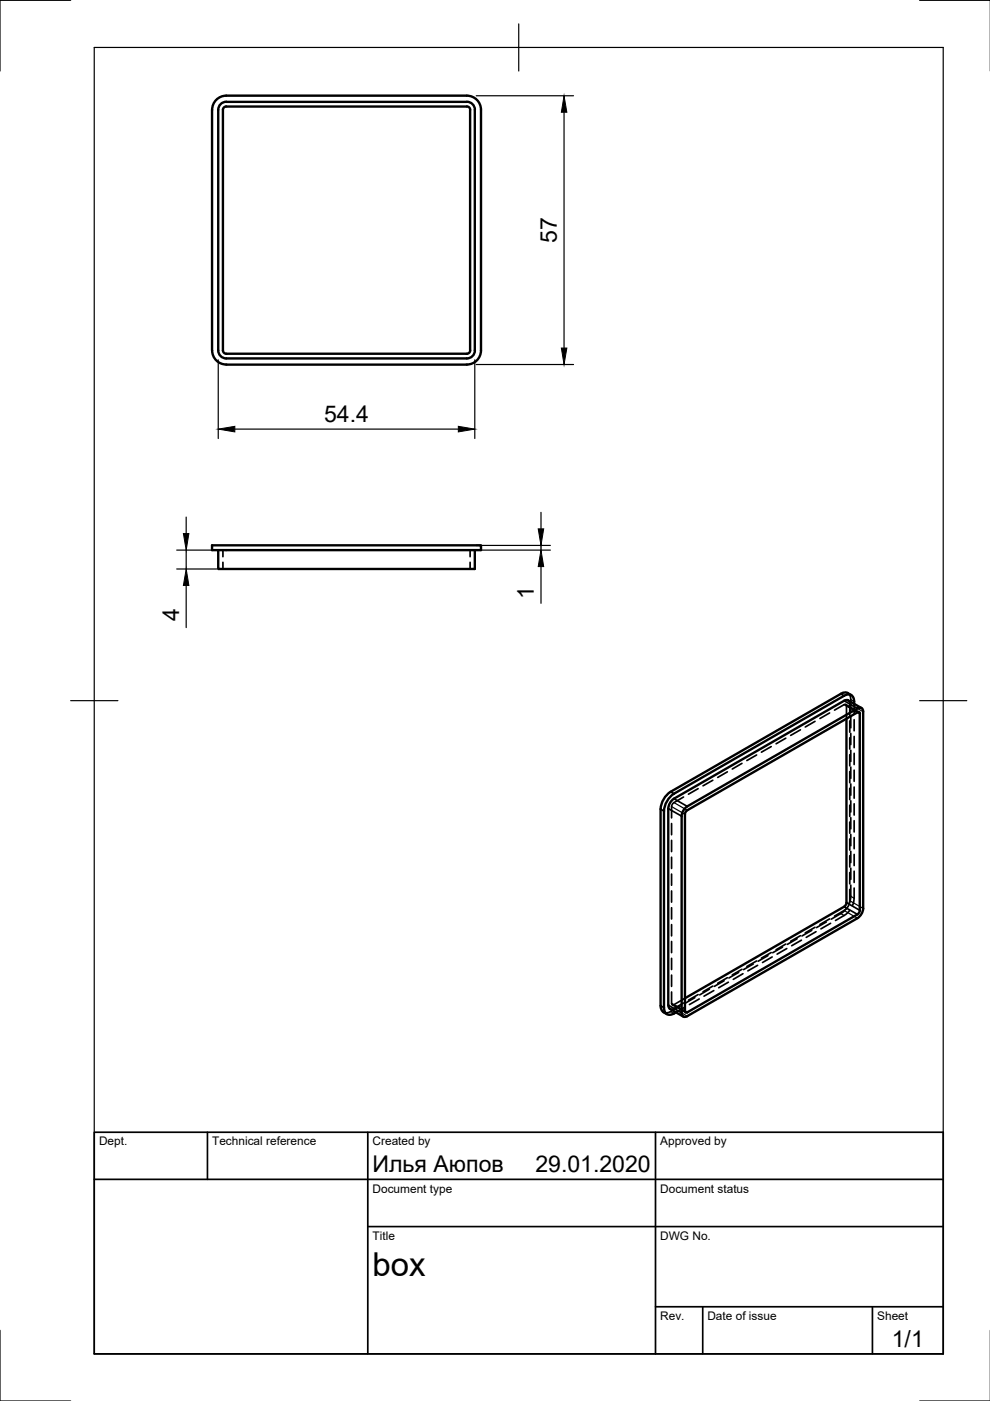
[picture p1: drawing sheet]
<svg xmlns="http://www.w3.org/2000/svg" width="210mm" height="297mm" viewBox="0 0 210 297" stroke-linecap="round" stroke-linejoin="round" font-family="sans-serif">
<!-- layer: Visible -->
<g fill="none" stroke="#000" stroke-width=".51">
<path d="M45 23.3v51M45 23.3a2.99 2.99 0 0 1 3-3h51a2.99 2.99 0 0 1 3 3v51a2.99 2.99 0 0 1-3 3h-51a3 3 0 0 1-3-3M99.7 23.3v51M99.7 23.3a.68 .68 0 0 0-.7-.7h-51a.71 .71 0 0 0-.7 .7v51a.71 .71 0 0 0 .7 .7h51a.71 .71 0 0 0 .7-.7M100.7 23.3v51M100.7 23.3a1.67 1.67 0 0 0-1.7-1.7h-51a1.7 1.7 0 0 0-1.7 1.7v51a1.7 1.7 0 0 0 1.7 1.7h51a1.7 1.7 0 0 0 1.7-1.7M45 115.6h57v1h-57zM46.3 116.6v4h54.4v-4M179 148.6l-36.1 20.7a2.7 2.7 0 0 0-1.2 2.1v41.7l.4 .8 2.8 1.6M179 147.5l-36.1 20.8a4.7 4.7 0 0 0-2.1 3.6v41.7a1.3 1.3 0 0 0 .6 1.4 1.3 1.3 0 0 0 1.5-.1l.4-.3M179 147.5a1.29 1.29 0 0 1 1.5-.1 1.29 1.29 0 0 1 .6 1.3M179.5 152.4v39l-.2 .5-.3 .3"/>
<path d="M179.8 147l.7 .4M179.8 146.9a1.49 1.49 0 0 0-1.5 .2l-36.1 20.8M179.8 148.5l2.8 1.6M179.8 148.5l-.8 .1M181.1 148.7v.5M182.3 151.3v41.7M182.3 151.3l-.2-.4-.3 .1-36.1 20.8-.3 .3-.2 .5 .1 42h.4l36.1-20.7M140.1 171.5v41.7M142.2 167.9a4.7 4.7 0 0 0-2.1 3.6M144.5 173v41.7M145.7 171l36.1-20.8a.74 .74 0 0 1 .9-.1 .74 .74 0 0 1 .3 .8v41.7M145.7 171a2.65 2.65 0 0 0-1.2 2.1"/>
<path d="M179 192.2l-33.8 19.5M181.8 194.7l-36.1 20.7M182.3 193l-.1 .5-.4 .4M183 192.6a2.65 2.65 0 0 1-1.2 2.1M140.1 213.2a1.73 1.73 0 0 0 1.3 1.8M144.5 214.7a.74 .74 0 0 0 .4 .8 .74 .74 0 0 0 .8-.1"/>
</g>
<!-- layer: Hidden -->
<g fill="none" stroke="#000" stroke-width=".36">
<path d="M47.3 116.6v1.4M47.3 119.2v1.4M99.7 116.6v1.4M99.7 119.2v1.4M163.5 158.3l-2.1 1.2M166.6 156.5l-2.1 1.2M169.7 154.7l-2.1 1.2M172.8 152.9l-2.1 1.2M175.9 151.2l-2.1 1.1M176.9 150.6l2.1-1.2a.3 .3 0 0 1 .3 0 .3 .3 0 0 1 .2 .3v2.7M179.3 149.4l2.9 1.6M179.8 147l.3 .3 .3 .7v2.7"/>
<path d="M179.8 148.5l.3 .6 .1 2.6M180.2 152.9v2.3M180.2 156.4v2.4M180.4 151.9v2.4M180.4 155.5v2.4M180.4 159.1v2.3M181.1 149.2v2.2M181.1 152.6v2.3M181.1 156.1v2.4M181.1 159.7v2.4M142.4 174.6v2.4M142.4 178.2v2.4"/>
<path d="M144.9 169l-2 1.2-.4 .4-.1 .4v2.4M148 167.2l-2 1.2M151.1 165.4l-2 1.2M154.2 163.6l-2 1.2M157.3 161.8l-2 1.3M160.4 160.1l-2.1 1.2M180.2 160v2.4M180.2 163.6v2.4M180.2 167.1v2.4M180.2 170.7v2.4M180.2 174.3v2.4M180.2 177.9v2.3"/>
<path d="M180.4 162.6v2.4M180.4 166.2v2.4M180.4 169.8v2.4M180.4 173.4v2.3M180.4 176.9v2.4M181.1 163.3v2.4M181.1 166.9v2.3M181.1 170.4v2.4M181.1 174v2.4M181.1 177.6v2.3M142.4 181.7v2.4M142.4 185.3v2.4"/>
<path d="M142.4 188.9v2.4M142.4 192.5v2.3M142.4 196v2.4M142.4 199.6v2.4M169 199l-2.1 1.2M169.7 198.4l-2.1 1.2M169.9 199.3l-2 1.2M172.1 197.3l-2.1 1.1M172.8 196.6l-2.1 1.2M173 197.5l-2.1 1.2M175.2 195.5l-2.1 1.2M175.9 194.8l-2.1 1.2"/>
<path d="M176.1 195.8l-2 1.1M179.4 192.6l-.8 .9-2.4 1.4M180.1 193l-.8 .9-2.2 1.3M180.2 188.6v2.4a2.53 2.53 0 0 1-1.2 2l-2.1 1.2M180.2 181.4v2.4M180.2 185v2.4M180.4 187.6v2.8l-.4 1.2M180.4 180.5v2.4M180.4 184.1v2.3M181.1 188.3v2.1l-.4 1.6M181.1 181.2v2.3M181.1 184.7v2.4"/>
<path d="M142.4 210.3v2.4a.32 .32 0 0 0 .1 .3 .32 .32 0 0 0 .4 0l2.3-1.3M142.4 203.2v2.4M142.4 206.7v2.4M142.5 213l2.9 1.7M144.2 213.3l-2.3 1.3-.7 .2-.5-.2M144.9 212.6l-2.2 1.3h-.7M145.1 213.6l-1.8 1M147.3 211.5l-2 1.2M148 210.9l-2 1.2M148.3 211.8l-2.1 1.2M150.4 209.7l-2 1.2M151.1 209.1l-2 1.2"/>
<path d="M151.3 210l-2 1.2M153.5 207.9l-2.1 1.2M154.2 207.3l-2 1.2M154.4 208.2l-2 1.2M156.6 206.2l-2.1 1.2M157.3 205.5l-2 1.2M157.5 206.4l-2 1.3M159.7 204.4l-2.1 1.2M160.4 203.7l-2.1 1.2M160.6 204.7l-2 1.2M162.8 202.6l-2.1 1.2M163.5 202l-2.1 1.1"/>
<path d="M163.7 202.9l-2 1.2M165.9 200.8l-2.1 1.2M166.6 200.2l-2.1 1.2M166.8 201.1l-2 1.2"/>
</g>
<!-- layer: Hidden Narrow -->
<path d="M179 149.4l2.8 1.6-2.3-1.3M180.2 149.3l2.8 1.6M180.4 148.3l.7 .4M142.4 171l2.8 1.6M142.9 170.2l2.8 1.6M178.3 193.7l.7 .4M179 193l2.8 1.7M180.2 191l2.8 1.6M180.4 190l.7 .4M142.2 214.5l.7 .4M142.4 212.7l2.8 1.6M142.9 213.8l2.8 1.6" fill="none" stroke="#000" stroke-width=".25"/>
<!-- layer: Visible Narrow -->
<path d="M178.3 147.1l.7 .4M179 148.6l2.8 1.6M181.8 151l.5 .3M140.1 171.5l.7 .5M141.7 171.4l2.8 1.6M142.2 167.9l.7 .4M142.9 169.3l2.8 1.7M179 192.2l2.8 1.7M179.5 191.4l2.8 1.6M140.1 213.2l.7 .4M141.7 213.1l2.8 1.6M145.2 214.3l.5 .3" fill="none" stroke="#000" stroke-width=".36"/>
<!-- layer: Border -->
<path d="M15 .1h-15v15M20 10.1h180v276.9h-180zM110 5.1v10M195 .1h15M15 148.6h10M195 148.6h10M0 282.1v14.9h15M195 297h15" fill="none" stroke="#000" stroke-width=".25"/>
<!-- layer: TitleBlock -->
<path d="M20 240.1h180v46.9h-180zM20 250h180M44 240.1v9.9M78 240.1v46.9M139 240.1v46.9M78 260.1h122M139 277.1h61M149 277.1v9.9M185 277.1v9.9" fill="none" stroke="#000" stroke-width=".36"/>
<!-- layer: Dimensions -->
<g fill="none" stroke="#000" stroke-width=".25">
<path d="M101 20.3h20.6M119.6 23.8v50M46.3 76.3v16.7M100.7 76.3v16.7M101 77.3h20.6M49.8 91h47.4M37.5 116.6h8.5M39.5 109.6v3.5M39.5 116.6v4M101 115.6h15.7M101 116.6h15.7M114.7 108.6v3.5"/>
<path d="M114.7 115.6v1M37.5 120.6h8.5M39.5 124.1v9M114.7 120.1v7.8"/>
</g>
<path d="M119.6 20.3l.6 3.5h-1.2zM119 73.8h1.2l-.6 3.5zM46.3 91l3.5-.6v1.2zM97.2 90.4l3.5 .6-3.5 .6zM38.9 113.1h1.1l-.5 3.5zM114.1 112.1h1.2l-.6 3.5zM39.5 120.6l.5 3.5h-1.1zM114.7 116.6l.6 3.5h-1.2z" fill="#000" stroke="#000" stroke-width=".21"/>
<text font-size="7" x="79" y="270.6">box</text>
<g font-size="4.9">
<text x="118" y="51.5" transform="rotate(-90 118 51.5)">57</text>
<text x="68.7" y="89.4">54.4</text>
<text x="38" y="131.6" transform="rotate(-90 38 131.6)">4</text>
<text x="113.2" y="126.9" transform="rotate(-90 113.2 126.9)">1</text>
<text x="79" y="248.5">Илья Аюпов</text>
<text x="113.5" y="248.5">29.01.2020</text>
<text x="189.1" y="285.7">1/1</text>
</g>
<g font-size="2.5">
<text x="21" y="242.9">Dept.</text>
<text x="45" y="242.9">Technical reference</text>
<text x="79" y="242.9">Created by</text>
<text x="140" y="242.9">Approved by</text>
<text x="79" y="252.8">Document type</text>
<text x="140" y="252.8">Document status</text>
<text x="79" y="262.9">Title</text>
<text x="140" y="262.9">DWG No.</text>
<text x="140" y="279.9">Rev.</text>
<text x="150" y="279.9">Date of issue</text>
<text x="186" y="279.9">Sheet</text>
</g>
</svg>
